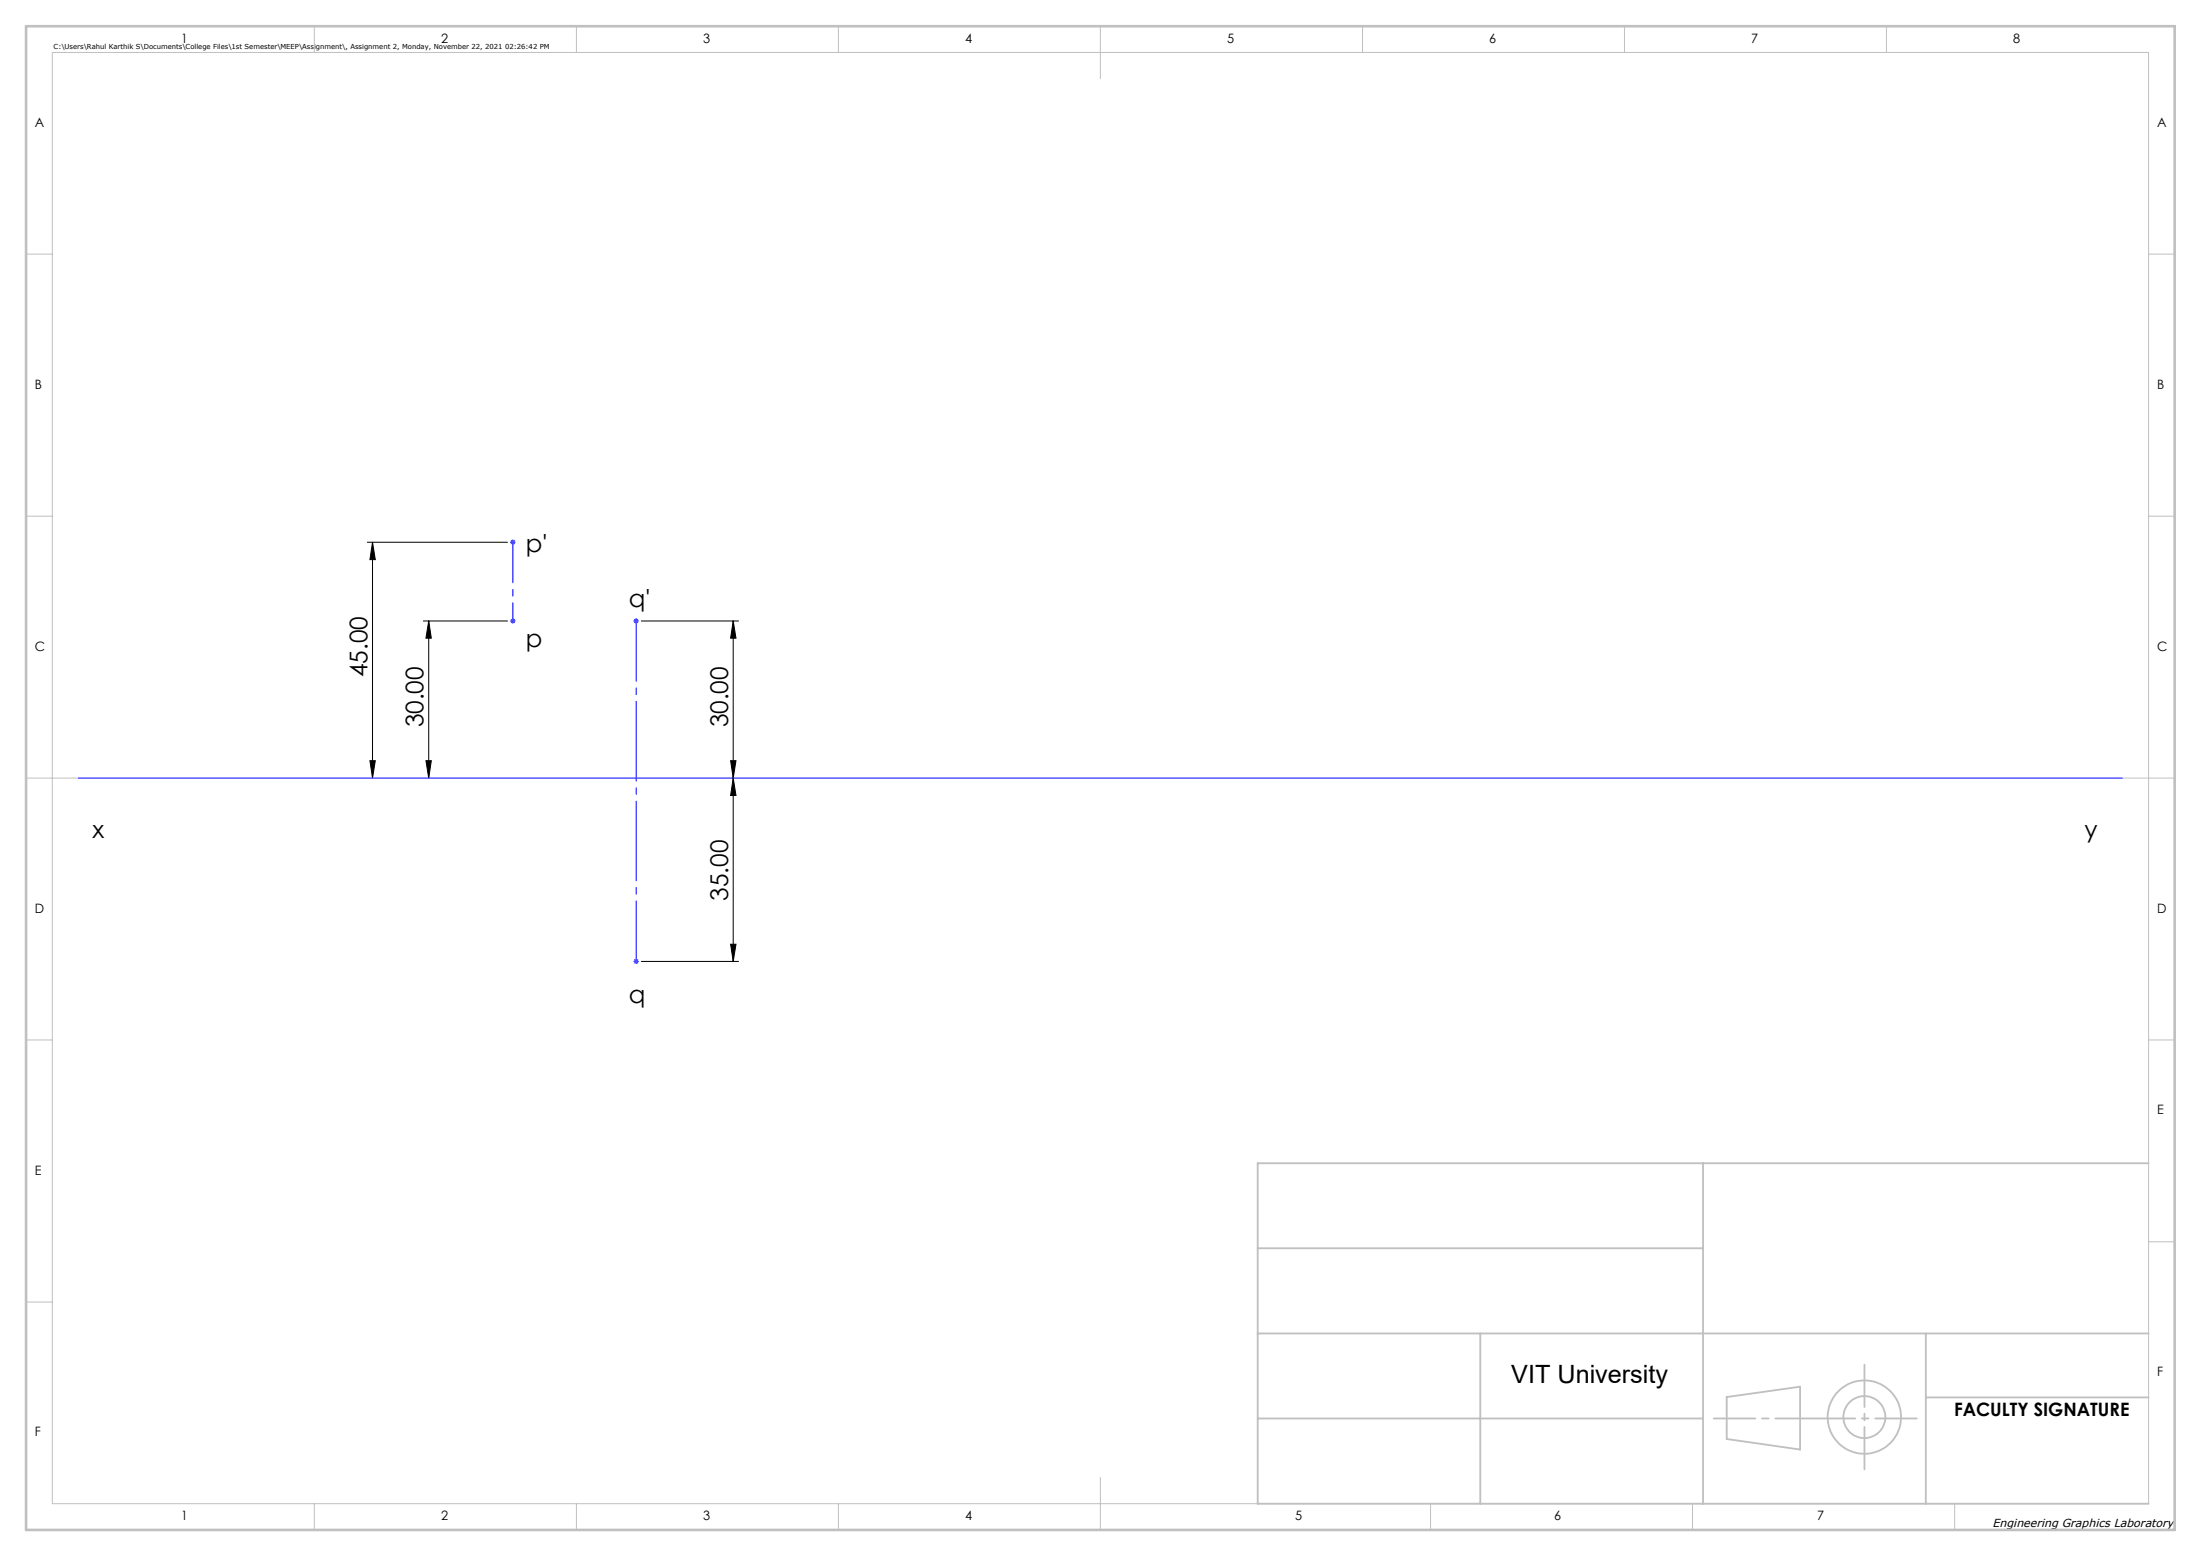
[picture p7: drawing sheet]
<svg xmlns="http://www.w3.org/2000/svg" width="420mm" height="297mm" viewBox="0 0 420 297" stroke-linecap="round" stroke-linejoin="round" font-family="sans-serif">
<g fill="none" stroke="#000" stroke-width=".19">
<path d="M70.1 103.5h26.7M71.1 103.5l.5 3.3h-1zM71.1 103.5v45M80.8 118.5h16M81.8 118.5l.5 3.3h-1zM81.8 118.5v30M122.4 118.5h18.5M139.9 118.5l.5 3.3h-1zM139.9 118.5v65M70.6 145.2h1l-.5 3.3zM81.3 145.2h1l-.5 3.3zM139.4 145.2h1l-.5 3.3z"/>
<path d="M139.9 148.5l.5 3.3h-1zM122.4 183.5h18.5M139.4 180.2h1l-.5 3.3z"/>
</g>
<g fill="none" stroke="#c0c0c0" stroke-width=".35">
<path d="M240 238.3h85M325 222v65M410 222h-170v65h170M240 254.5h170M282.5 254.5v32.5M367.5 254.5v32.5M240 270.8h85M329.5 266.7l14-2v12l-14-2zM367.5 266.7h42.5"/>
<circle cx="355.8" cy="270.5" r="7"/>
<circle cx="355.8" cy="270.5" r="4"/>
</g>
<g fill="none" stroke="#00f" stroke-width=".19">
<path d="M97.3 118.5h1.1M97.3 103.5h1.1M97.5 118.2l.7 .7M97.5 103.1l.7 .8M97.9 103v1M97.9 118v1M98.2 118.2l-.7 .7M98.2 103.1l-.7 .8M120.9 118.5h1M121 118.2l.7 .7M121.4 118v1M121.7 118.2l-.7 .7"/>
<path d="M15 148.5h390M120.9 183.5h1M121 183.2l.7 .7M121.4 183v1M121.7 183.2l-.7 .7"/>
</g>
<g fill="none" stroke="#c0c0c0" stroke-width=".19">
<path d="M10 10h400v277h-400zM60 5v5M110 5v5M160 5v5M210 5v10M260 5v5M310 5v5M360 5v5M5 48.5h5M410 48.5h5M5 98.5h5M410 98.5h5"/>
<path d="M5 148.5h10M405 148.5h10M5 198.5h5M410 198.5h5M410 237h5M5 248.5h5M60 287v5M110 287v5M160 287v5M210 282v10M273 287v5M323 287v5"/>
<path d="M373 287v5"/>
</g>
<path d="M327 270.8h38.8" fill="none" stroke="#c0c0c0" stroke-width=".35" stroke-dasharray="15.2 1.3 1.3 1.3" stroke-dashoffset="7.3"/>
<path d="M355.8 260.5v20" fill="none" stroke="#c0c0c0" stroke-width=".35" stroke-dasharray="15.2 1.3 1.3 1.3" stroke-dashoffset="7.1"/>
<path d="M5 5h410v287h-410z" fill="none" stroke="#c0c0c0" stroke-width=".5"/>
<path d="M97.9 103.5v15" fill="none" stroke="#00f" stroke-width=".19" stroke-dasharray="15.2 1.3 1.3 1.3" stroke-dashoffset="7.5"/>
<path d="M121.4 118.5v65" fill="none" stroke="#00f" stroke-width=".19" stroke-dasharray="15.2 1.3 1.3 1.3" stroke-dashoffset="3.7"/>
<g fill="#000">
<path d="M81.8 118.5l.5 3.3h-1zM81.3 145.2h1l-.5 3.3zM71.1 103.5l.5 3.3h-1zM70.6 145.2h1l-.5 3.3zM139.9 118.5l.5 3.3h-1zM139.4 145.2h1l-.5 3.3z"/>
<path d="M139.4 180.2h1l-.5 3.3zM139.9 148.5l.5 3.3h-1z"/>
</g>
<text font-size="4.8" x="288.4" y="264">VIT University</text>
<g font-size="4.7">
<text x="100.4" y="105.5">p'</text>
<text x="120" y="115.8">q'</text>
<text x="100.4" y="123.4">p</text>
<text x="70.1" y="129.2" transform="rotate(-90 70.1 129.2)">45.00</text>
<text x="80.8" y="138.8" transform="rotate(-90 80.8 138.8)">30.00</text>
<text x="138.9" y="138.8" transform="rotate(-90 138.9 138.8)">30.00</text>
<text x="17.6" y="160">x</text>
<text x="397.8" y="160">y</text>
<text x="138.9" y="171.9" transform="rotate(-90 138.9 171.9)">35.00</text>
<text x="120" y="191.4">q</text>
</g>
<text font-size="3.5" x="372.9" y="270.3">FACULTY SIGNATURE</text>
<g font-size="2.5">
<text x="34.6" y="8.2">1</text>
<text x="84.2" y="8.2">2</text>
<text x="134.2" y="8.2">3</text>
<text x="184.2" y="8.2">4</text>
<text x="234.2" y="8.2">5</text>
<text x="284.2" y="8.2">6</text>
<text x="334.2" y="8.2">7</text>
<text x="384.2" y="8.2">8</text>
<text x="6.7" y="24.2">A</text>
<text x="411.7" y="24.2">A</text>
<text x="6.7" y="74.2">B</text>
<text x="411.7" y="74.2">B</text>
<text x="6.7" y="124.2">C</text>
<text x="411.7" y="124.2">C</text>
<text x="6.7" y="174.2">D</text>
<text x="411.7" y="174.2">D</text>
<text x="411.7" y="212.7">E</text>
<text x="6.7" y="224.2">E</text>
<text x="411.7" y="262.7">F</text>
<text x="6.7" y="274.2">F</text>
<text x="34.6" y="290.2">1</text>
<text x="84.2" y="290.2">2</text>
<text x="134.2" y="290.2">3</text>
<text x="184.2" y="290.2">4</text>
<text x="247.2" y="290.2">5</text>
<text x="296.5" y="290.2">6</text>
<text x="346.8" y="290.2">7</text>
</g>
<text font-size="2.2" x="380.2" y="291.4">Engineering Graphics Laboratory</text>
<text font-size="1.3" x="10.2" y="9.3">C:\Users\Rahul Karthik S\Documents\College Files\1st Semester\MEEP\Assignment\, Assignment 2, Monday, November 22, 2021 02:26:42 PM</text>
</svg>
